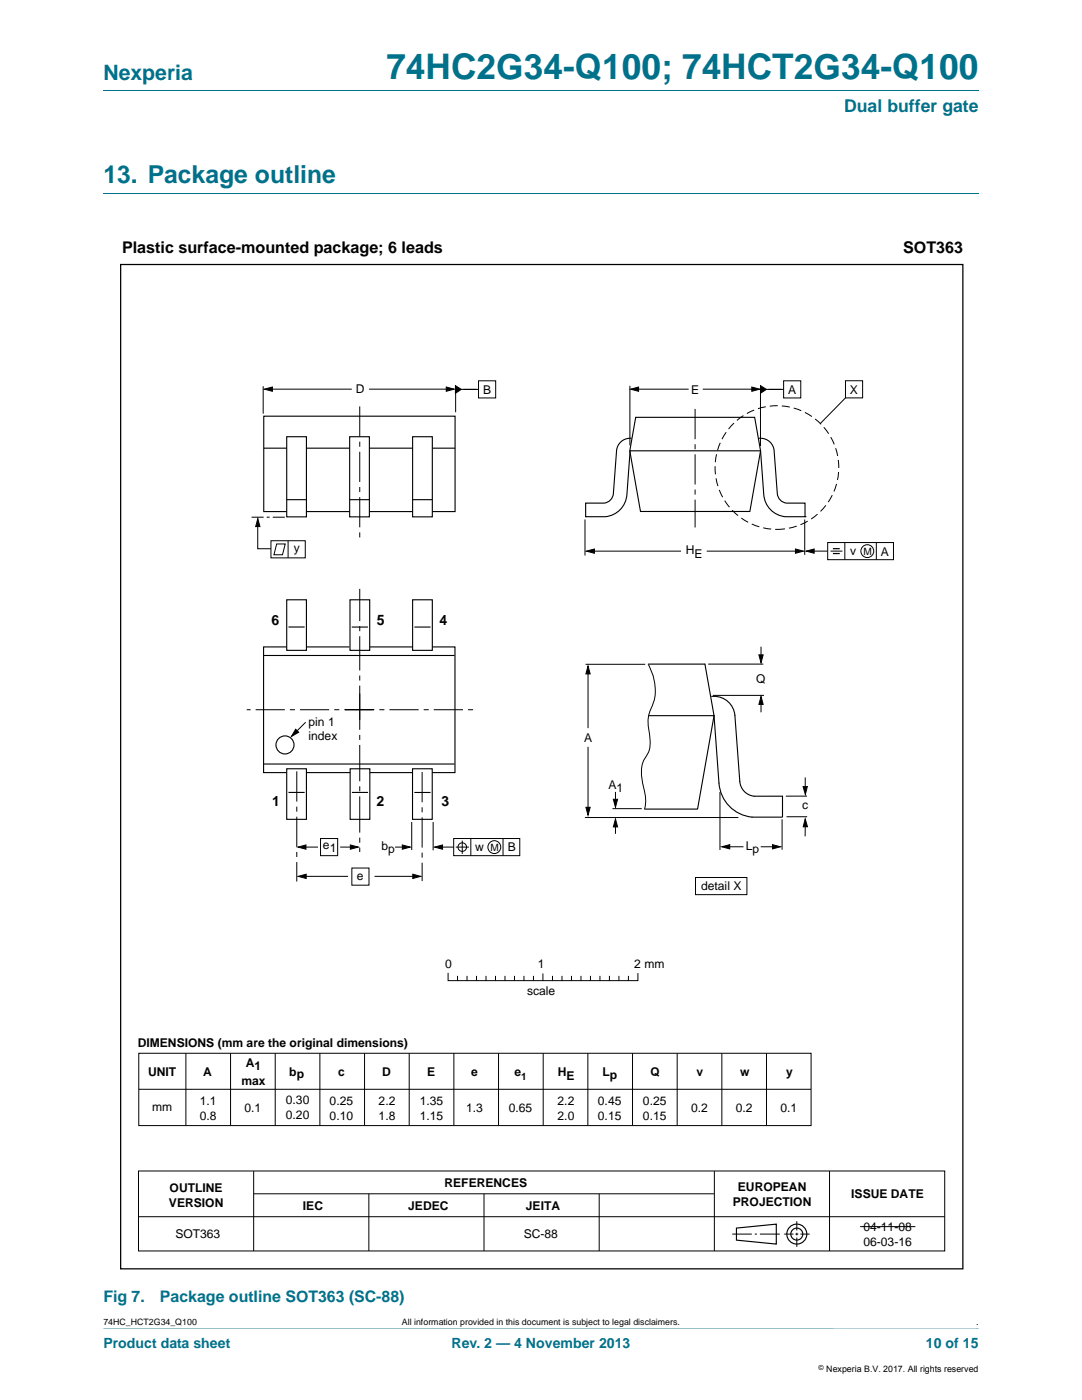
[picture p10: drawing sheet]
<svg xmlns="http://www.w3.org/2000/svg" width="216mm" height="279mm" viewBox="0 0 216 279" stroke-linecap="round" stroke-linejoin="round" font-family="sans-serif">
<path d="M20.6 265.1l174.7 .1z" fill="#00718a"/>
<path d="M20.6 18.2h174.7M20.6 38.6h174.7" fill="none" stroke="#00718a" stroke-width=".2"/>
<g fill="none" stroke="#000" stroke-width=".2">
<path d="M52.5 77.1v5.5M53.7 77.7h16.5M73.6 77.7h16.2M90.9 77.2v5.1M91.4 77.7h4.1M95.5 76h3.4v3.4h-3.4zM125.7 77v11.9M126.5 77.7h10.9M140.2 77.7h10.6M151.7 77.6v11.4M152.3 77.7h4M156.4 76h3.4v3.4h-3.4z"/>
<path d="M168.7 79.4l-5 5.1M168.7 76h3.4v3.4h-3.4zM51.4 104v5.5h2.6M54.1 107.9h6.8v3.4h-6.8zM55.2 108.6h1.7l-.5 2.1h-1.7zM57.5 107.9v3.4M116.7 103.7v7.2M117.8 110h18.1M141 110h18.3M160.6 103.7v7M161.7 110h3.5M165.2 108.3h13.1v3.4h-13.1z"/>
<path d="M165.7 110h2.4M168.6 108.3v3.4M174.9 108.3v3.4M116.8 132.6h11.9M117.3 134.2v11.1M129.4 132.6a9.7 9.7 0 0 1 .2 9.6 6.4 6.4 0 0 0-.1 3.4 7.9 7.9 0 0 1-.2 4.7 6 6 0 0 0-1.2 5.4l.5 2.4a6.6 6.6 0 0 1 0 3.3M141.3 132.5h11M142.3 138.8h10.1M151.9 129.1v2.4M151.9 139.7v2.5M61 144.1l-2.2 2.2M117.3 149v12.7"/>
<path d="M122.8 158v2.6M143.7 158.1v11.5M160.7 155.2v2.9M161 158.9h-4.2M60.3 169.1h3.2M60.4 174.9h9.1M64 167.3h3.4v3.5h-3.4zM67.9 169.1h2.8M70.2 173.2h3.4v3.5h-3.4zM74.7 174.9h8.4M78.8 169.1h2.2M82.2 164v5.6"/>
<path d="M86.4 164v5.7M87.6 169.1h2.9M90.5 167.3h13.2v3.5h-13.2zM90.9 169.1h2.7M92.2 167.8v2.6M93.9 167.3v3.5M100.4 167.3v3.5M116.7 163.2h30.6M122.2 161.4h5.9M122.8 164.4v2M138.8 175.1h10.2v3.4h-10.2zM144.9 169h3.5"/>
<path d="M151.8 169h2.8M156.1 163.5v6.1M160.7 164.4v2.5M161.1 163h-4.2M89.4 194.3v1.4h37.9v-1.4M91.3 194.9v.8M93.2 194.9v.8M95.1 194.9v.8M97 194.9v.8M98.9 194.9v.8M100.8 194.9v.8M102.7 194.9v.8"/>
<path d="M104.6 194.9v.8M106.4 194.9v.8M108.3 194.4v1.3M110.2 194.9v.8M112.1 194.9v.8M114 194.9v.8M115.9 194.9v.8M117.8 194.9v.8M119.7 194.9v.8M121.6 194.9v.8M123.5 194.9v.8M125.4 194.9v.8"/>
<path d="M27.6 233.7h160.9v16h-160.9zM50.6 233.7v16M50.6 238.2h91.9M73.6 238.2v11.5M96.6 238.2v11.5M119.6 238.2v11.5M142.5 233.7v16M165.5 233.7v16M27.6 242.8h160.9M146.1 246.3h3.9M150.6 246.3h.4M151.6 246.3h4"/>
<path d="M156.5 246.3h1.8M158.7 246.3h.6M159 243.7v1.9M159 246v.5M159 247v1.8M159.7 246.3h1.9"/>
<circle cx="173.1" cy="110" r="1.28"/>
<circle cx="92.2" cy="169.1" r=".86"/>
<circle cx="98.6" cy="169.1" r="1.28"/>
</g>
<g fill="none" stroke="#000" stroke-width=".23">
<path d="M147 245.1l7.9-.8v4l-7.9-.8z"/>
<circle cx="159" cy="246.3" r="1.99"/>
<circle cx="159" cy="246.3" r="1.2"/>
</g>
<g fill="#000" stroke="#000" stroke-width=".2">
<path d="M52.8 77.7l1.5-.5v.9zM89 77.2l1.6 .5-1.6 .4zM90.9 77l1.1 .7-1.1 .8zM125.8 77.7l1.6-.5v.9zM150 77.2l1.6 .5-1.6 .4zM151.8 77l1.1 .7-1.1 .8zM51.4 103.5l.5 1.6h-.9zM117 110l1.6-.4v.8zM158.7 109.6l1.6 .4-1.6 .4zM160.9 110l1.6-.4v.8zM117.3 132.9l.5 1.6h-.9zM151.4 130.7h.9l-.4 1.6z"/>
<path d="M59 145.5l.6 .6-1.4 .9zM122.4 159.5h.8l-.4 1.6zM151.9 139l.4 1.6h-.9zM160.2 157h.9l-.4 1.6zM59.5 169.1l1.5-.5v.9zM59.5 174.9l1.6-.4v.8zM69.9 168.6l1.6 .5-1.6 .4zM80.3 168.6l1.6 .5-1.6 .4zM82.4 174.5l1.6 .4-1.6 .4zM86.7 169.1l1.6-.5v.9zM116.9 161.1h.9l-.5 1.6zM122.8 163.4l.4 1.6h-.8z"/>
<path d="M144 169l1.6-.4v.8zM154.1 168.6l1.6 .4-1.6 .4zM160.7 163.4l.4 1.6h-.8z"/>
</g>
<path d="M68.9 141.6h25.5M74.5 141.6h-25.3" fill="none" stroke="#000" stroke-width=".2" stroke-dasharray="5.8 1 1 1" stroke-linecap="butt"/>
<path d="M71.8 143.7v-26.2" fill="none" stroke="#000" stroke-width=".2" stroke-dasharray="6.8 1 1 1" stroke-linecap="butt"/>
<path d="M71.8 138.4v31.6" fill="none" stroke="#000" stroke-width=".2" stroke-dasharray="7.2 1 1 1" stroke-linecap="butt"/>
<path d="M166.2 109.5h1.4M166.2 110.5h1.4" fill="none" stroke="#000" stroke-width=".24"/>
<path d="M56.8 103.2h-6.8" fill="none" stroke="#000" stroke-width=".2" stroke-dasharray="2.4 .6 .6 .6" stroke-linecap="butt"/>
<path d="M24.1 52.8h168v200.4h-168z" fill="none" stroke="#000" stroke-width=".25"/>
<g fill="none" stroke="#000" stroke-width=".22">
<path d="M52.6 83.1h38.2v19h-38.2zM52.6 89.4h38.2M57.2 119.7h3.9v10.1h-3.9zM69.8 119.7h4v10.1h-4zM82.3 119.7h4v10.1h-4zM52.6 130.8h38.1M57.2 129.1h-4.6v25.1h4.6M57.6 125.1h3.2M61.1 129.1h8.6M70.2 125.1h3.2M73.8 129.1h8.5M82.7 125.1h3.2"/>
<path d="M86.3 129.1h4.5v25.1h-4.6M52.6 152.5h38.1M57.2 153.4h3.9v10.1h-3.9zM57.6 158.1h3.2M61.2 154.2h8.7M69.9 153.4h3.9v10.1h-3.9zM70.2 158.1h3.2M73.8 154.2h8.5M82.3 153.4h3.9v10.1h-3.9zM82.7 158.2h3.2"/>
</g>
<circle cx="155" cy="93.3" r="12.3" fill="none" stroke="#000" stroke-width=".2" stroke-dasharray="1.6 .8" stroke-linecap="butt"/>
<path d="M138.7 81.6v23.7M59.2 153.9v22M84.2 154.1v21.7" fill="none" stroke="#000" stroke-width=".2" stroke-dasharray="6 1 1 1" stroke-linecap="butt"/>
<path d="M82.3 87.2h4v16h-4z" fill="#fff" stroke="#000" stroke-width=".22"/>
<path d="M82.3 99.7h4" fill="none" stroke="#000" stroke-width=".22"/>
<path d="M69.8 87.2h3.9v16h-3.9z" fill="#fff" stroke="#000" stroke-width=".22"/>
<path d="M69.8 99.7h3.9" fill="none" stroke="#000" stroke-width=".22"/>
<path d="M57.2 87.2h3.9v16h-3.9z" fill="#fff" stroke="#000" stroke-width=".22"/>
<g fill="none" stroke="#000" stroke-width=".22">
<path d="M57.2 99.7h3.9M126 87.5a2.73 2.73 0 0 0-3 2.4l-.6 8.6a2.07 2.07 0 0 1-1.9 1.9h-3.6v2.7h3.9a4.8 4.8 0 0 0 4.3-4.4l.6-8.7M126.8 83.3h23.8l1.2 6.7-2.2 12.1h-21.8l-2.1-12.1zM151.5 87.5a2.73 2.73 0 0 1 3 2.4l.6 8.6a2.07 2.07 0 0 0 1.9 1.9h3.6v2.7h-3.9a4.8 4.8 0 0 1-4.3-4.4l-.6-8.7h-26.1M160.6 103.1h.1M129.4 132.5h11.3l1.8 10.3M142 139a4.2 4.2 0 0 1 4.6 3.8l1 13.2a3.2 3.2 0 0 0 2.9 2.9h5.6v4.1M129.5 142.8h13M142.5 142.8l-3.3 18.7h-10.6M142.5 142.8l1 13.5a7.3 7.3 0 0 0 6.6 6.8h6"/>
<circle cx="56.9" cy="148.7" r="1.8"/>
</g>
<path d="M71.8 81.1v26.9" fill="none" stroke="#000" stroke-width=".2" stroke-dasharray="6 1 1 1" stroke-linecap="butt"/>
<g fill="none" stroke="#000" stroke-width=".2">
<path d="M27.7 210.2h134.1v14.4h-134.1zM27.7 217.4h134.1M37.1 210.2v14.4M46 210.2v14.4M54.9 210.2v14.4M63.8 210.2v14.4M72.7 210.2v14.4M81.7 210.2v14.4M90.6 210.2v14.4M99.5 210.2v14.4M108.4 210.2v14.4M117.3 210.2v14.4"/>
<path d="M126.2 210.2v14.4M135.1 210.2v14.4M144 210.2v14.4M152.9 210.2v14.4M171.6 244.8h11.1"/>
</g>
<text font-size="7" fill="#00718a" x="77.1" y="15.8">74HC2G34-Q100; 74HCT2G34-Q100</text>
<text font-size="4.9" fill="#00718a" x="20.6" y="36.6">13. Package outline</text>
<text font-size="4.2" fill="#00718a" x="20.6" y="16">Nexperia</text>
<text font-size="3.5" fill="#00718a" x="168.4" y="22.3">Dual buffer gate</text>
<g font-size="3.2">
<text x="24.3" y="50.4">Plastic surface-mounted package; 6 leads</text>
<text x="180.2" y="50.4">SOT363</text>
</g>
<g font-size="3.2" fill="#00718a">
<text x="20.6" y="259.8">Fig 7.</text>
<text x="31.9" y="259.8">Package outline SOT363 (SC-88)</text>
</g>
<g font-size="2.8">
<text x="54.2" y="124.6">6</text>
<text x="75.2" y="124.6">5</text>
<text x="87.7" y="124.6">4</text>
<text x="54.3" y="160.9">1</text>
<text x="75.1" y="160.9">2</text>
<text x="88.1" y="160.9">3</text>
</g>
<g font-size="2.8" fill="#00718a">
<text x="20.6" y="269.1">Product data sheet</text>
<text x="90.1" y="269.1">Rev. 2 — 4 November 2013</text>
<text x="184.8" y="269.1">10 of 15</text>
</g>
<g font-size="2.4">
<text x="71" y="78.5">D</text>
<text x="96.4" y="78.6">B</text>
<text x="137.9" y="78.6">E</text>
<text x="157.3" y="78.6">A</text>
<text x="169.6" y="78.6">X</text>
<text x="58.7" y="110.2">y</text>
<text x="136.9" y="110.6">H</text>
<text x="138.6" y="111.4">E</text>
<text x="169.6" y="110.7">v</text>
<text x="175.8" y="110.9">A</text>
<text x="150.9" y="136.3">Q</text>
<text x="61.6" y="144.8">pin 1</text>
<text x="61.6" y="147.8">index</text>
<text x="116.5" y="148.1">A</text>
<text x="121.4" y="157.4">A</text>
<text x="123" y="158.1">1</text>
<text x="160.1" y="161.5">c</text>
<text x="64.4" y="169.5">e</text>
<text x="65.8" y="170.1">1</text>
<text x="76.1" y="169.7">b</text>
<text x="77.4" y="170.3">p</text>
<text x="94.8" y="169.8">w</text>
<text x="101.3" y="169.8">B</text>
<text x="148.8" y="169.7">L</text>
<text x="150.2" y="170.3">p</text>
<text x="71.2" y="175.6">e</text>
<text x="139.9" y="177.7">detail X</text>
<text x="88.9" y="193.2">0</text>
<text x="107.3" y="193.2">1</text>
<text x="126.6" y="193.2">2 mm</text>
<text x="105.2" y="198.5">scale</text>
<text x="27.5" y="209">DIMENSIONS (mm are the original dimensions)</text>
<text x="29.6" y="214.7">UNIT</text>
<text x="40.6" y="214.7">A</text>
<text x="49.1" y="213">A1</text>
<text x="57.7" y="214.7">bp</text>
<text x="67.5" y="214.7">c</text>
<text x="76.3" y="214.7">D</text>
<text x="85.2" y="214.7">E</text>
<text x="94" y="214.7">e</text>
<text x="102.7" y="214.7">e</text>
<text x="111.3" y="214.7">H</text>
<text x="113" y="215.5">E</text>
<text x="120.2" y="214.7">Lp</text>
<text x="129.8" y="214.7">Q</text>
<text x="139" y="214.7">v</text>
<text x="147.7" y="214.7">w</text>
<text x="156.9" y="214.7">y</text>
<text x="30.4" y="221.7">mm</text>
<text x="39.9" y="220.5">1.1</text>
<text x="48.2" y="216.5">max</text>
<text x="48.8" y="221.9">0.1</text>
<text x="57" y="220.4">0.30</text>
<text x="65.8" y="220.5">0.25</text>
<text x="75.6" y="220.5">2.2</text>
<text x="83.8" y="220.5">1.35</text>
<text x="93" y="221.9">1.3</text>
<text x="101.5" y="221.9">0.65</text>
<text x="111.3" y="220.5">2.2</text>
<text x="119.3" y="220.5">0.45</text>
<text x="128.3" y="220.5">0.25</text>
<text x="137.9" y="221.9">0.2</text>
<text x="146.8" y="221.9">0.2</text>
<text x="155.7" y="221.9">0.1</text>
<text x="39.9" y="223.5">0.8</text>
<text x="57" y="223.3">0.20</text>
<text x="65.8" y="223.5">0.10</text>
<text x="75.6" y="223.5">1.8</text>
<text x="83.8" y="223.5">1.15</text>
<text x="111.3" y="223.5">2.0</text>
<text x="119.3" y="223.5">0.15</text>
<text x="128.3" y="223.5">0.15</text>
<text x="33.9" y="237.9">OUTLINE</text>
<text x="88.7" y="236.9">REFERENCES</text>
<text x="147.2" y="237.6">EUROPEAN</text>
<text x="169.9" y="239.2">ISSUE DATE</text>
<text x="33.7" y="240.9">VERSION</text>
<text x="60.4" y="241.5">IEC</text>
<text x="81.5" y="241.5">JEDEC</text>
<text x="104.9" y="241.5">JEITA</text>
<text x="146.2" y="240.6">PROJECTION</text>
<text x="172.3" y="245.6">04-11-08</text>
<text x="35" y="247.1">SOT363</text>
<text x="104.5" y="247.1">SC-88</text>
<text x="172.3" y="248.6">06-03-16</text>
</g>
<g font-size="2">
<text x="172.3" y="110.7">M</text>
<text x="97.8" y="169.8">M</text>
<text x="104" y="215.5">1</text>
</g>
<g font-size="1.8">
<text x="20.6" y="264.5">74HC_HCT2G34_Q100</text>
<text x="80.2" y="264.5">All information provided in this document is subject to legal disclaimers.</text>
<text x="194.8" y="264.5">.</text>
<text x="164.9" y="273.8">Nexperia B.V. 2017. All rights reserved</text>
</g>
<text font-size="1.4" x="163.3" y="273.4">©</text>
</svg>
